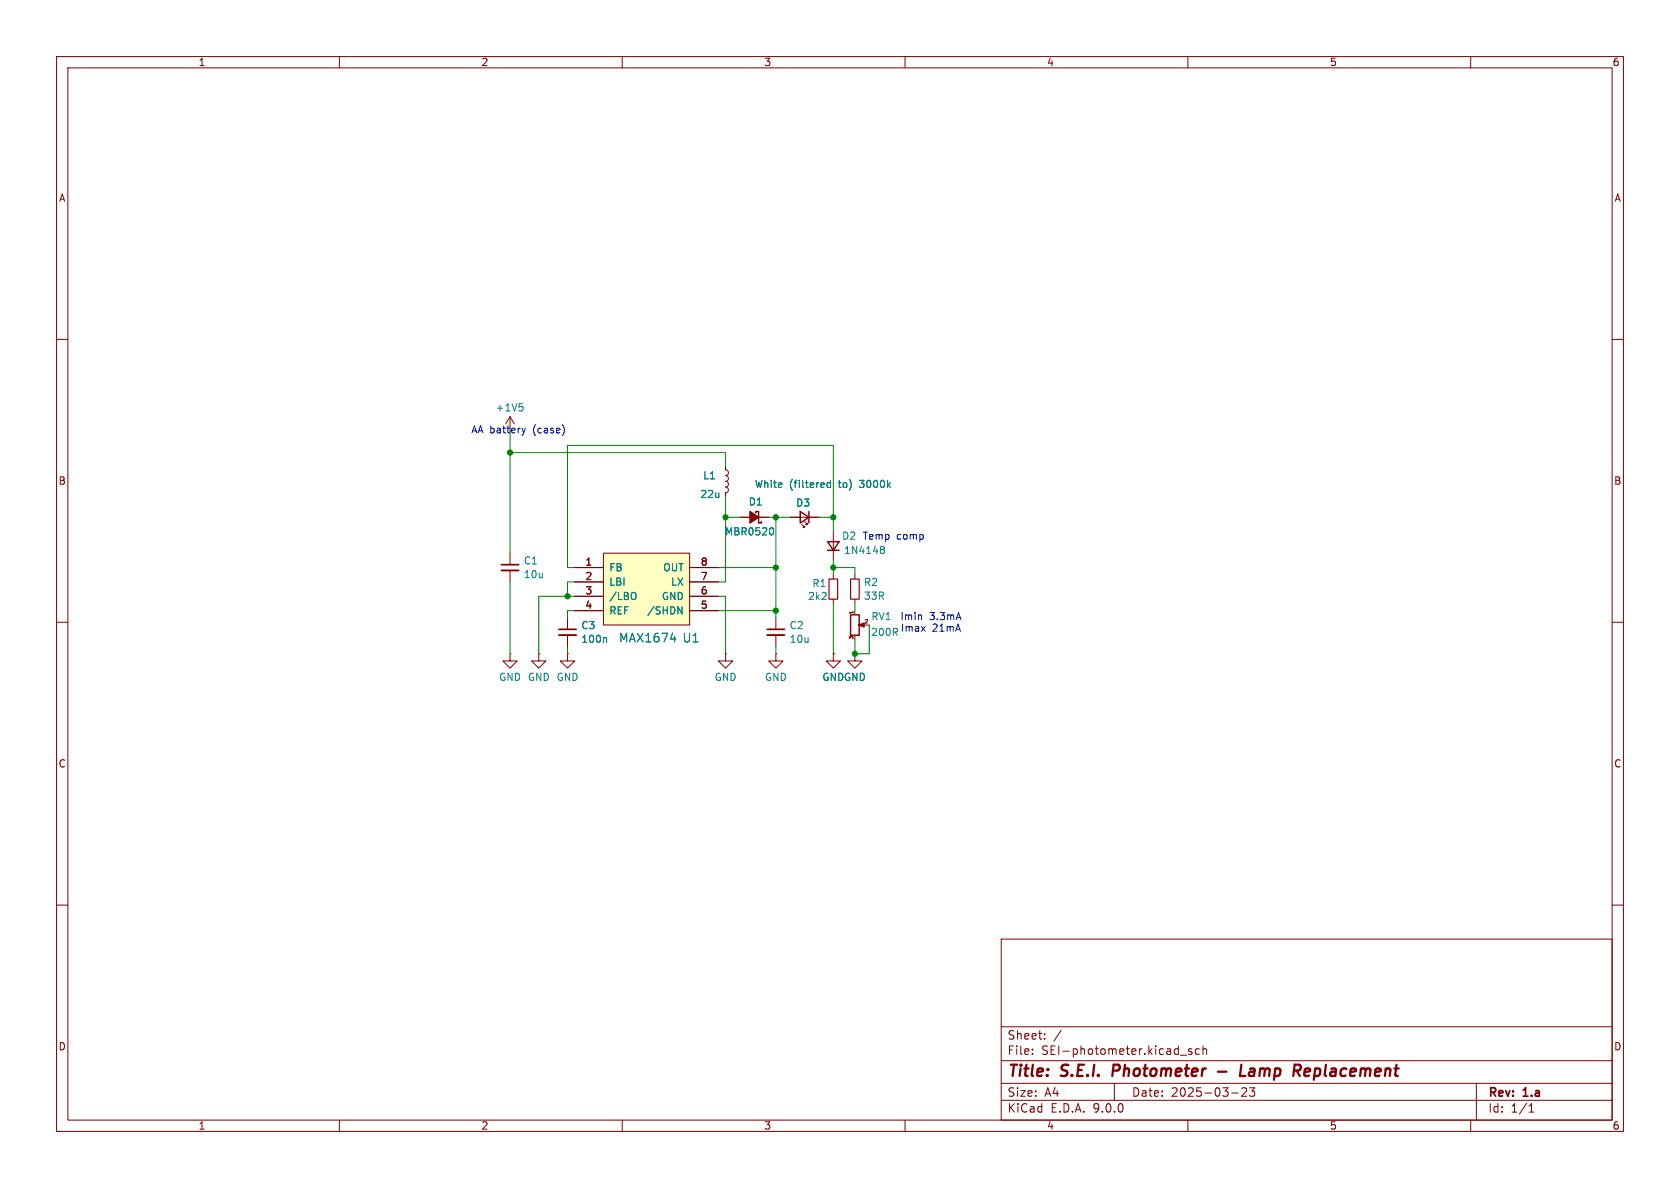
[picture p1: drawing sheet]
<svg xmlns="http://www.w3.org/2000/svg" width="297mm" height="210mm" viewBox="0 0 297 210" stroke-linecap="round" stroke-linejoin="round" font-family="sans-serif">
<g fill="none" stroke="#840000" stroke-width=".18">
<path d="M10 10h277v190h-277zM12 12h273v186h-273zM60 10v2M110 10v2M160 10v2M210 10v2M260 10v2M10 60h2M285 60h2M90.2 97.8v2M130.8 91.4h5.1M10 110h2"/>
<path d="M90.2 115.6v1.2h1.2l-1.2 1.3-1.3-1.3h1.3M90.2 115.6h.1M90.2 100.8v2.1M95.2 115.6v1.2h1.3l-1.3 1.3-1.2-1.3h1.2M95.2 115.6h.1M100.3 115.6v1.2h1.3l-1.3 1.3-1.2-1.3h1.2M100.3 115.6h.1M285 110h2M10 160h2M177 166h108v32h-108zM285 160h2M60 198v2"/>
<path d="M110 198v2M160 198v2M177 194.5h108M177 191.5h108M177 187.5h108M177 181.5h108M182.5 186.3v.1M182.5 185.5v.1M184.7 183.6v.1M184.7 182.8v.1M187.6 182.1l-1.3 2M197 191.5v3"/>
<path d="M208.7 186.5h1.1M210 198v2M210.7 185.5l-.4-.1-.2 .2 .1 .2 .5 .2v.3h-.6M212 185.5l-.4-.1-.3 .3v.4l.2 .2h.5M212.7 185.5l.2-.1 .3 .1 .1 .9M212.7 184.9v1.5M217.7 193.2h1.2M219.5 192.4l.6-.1 .2 .1 .1 .3-.9 1.1h.9M220.9 192.3h.9l-.5 .6 .4 .1v.7l-.2 .1h-.4l-.2-.1M260 198v2M261 191.5v6.5M270.3 196.6h.9"/>
<path d="M270.3 195.5l.4-.4v1.5"/>
</g>
<path d="M196.9 188.2l-.3 2M215.3 189.4h1.5M219.5 188.2l-.3 2h1M221.1 189.4a.4 .4 0 0 0-.3 .4 .4 .4 0 0 0 .2 .4M231.4 188.9l-.6 .1-.2 .9 .2 .3h.4M231.6 189.4l-1 .1" fill="none" stroke="#840000" stroke-width=".4"/>
<path d="M133.6 90.7v-.3h.5v2.1h.5v-.3" fill="none" stroke="#840000" stroke-width=".25"/>
<path d="M132.6 90.4l1.5 1-1.5 1.1z" fill="#840000" stroke="#840000" stroke-width=".25"/>
<path d="M136.5 93.3a.79 .79 0 0 1 0 1.3" fill="none" stroke="#008484" stroke-width=".18"/>
<path d="M88.6 99.8h3.1" fill="none" stroke="#840000" stroke-width=".3"/>
<path d="M88.6 100.8h3.1" fill="none" stroke="#840000" stroke-width=".33"/>
<path d="M106.7 97.8h15.2v12.7h-15.2z" fill="#ffffc2"/>
<g fill="none" stroke="#840000" stroke-width=".18">
<path d="M90.2 73.7l-.8 1.2M90.2 73.7l.7 1.2M90.2 73.7v2.5M106.7 97.8h15.2v12.7h-15.2zM128.3 82.6v.5l.3 .1 .2 .4-.2 .3-.3 .2 .3 .1 .1 .2v.5l-.4 .2 .3 .1 .2 .4-.2 .4-.3 .1 .3 .2 .2 .3-.2 .4-.3 .1v.5M130.8 91.4h1.8M134.1 91.4h1.8M139.7 91.4h5.1M141.7 92.7l.5 .5h-.2h.2v-.2M142.2 92.2l.5 .5h-.2h.2v-.2M147.3 94v5.1M100.3 109.2v2.1"/>
<path d="M100.3 112.3v2M101.6 100.3h5M101.6 108h5M101.6 102.9h5M101.6 105.4h5M122 100.3h5M122 108h5M122 102.9h5M122 105.4h5M128.3 115.6v1.2h1.2l-1.2 1.3-1.3-1.3h1.3M128.3 115.6h.1M137.2 115.6v1.2h1.2l-1.2 1.3-1.3-1.3h1.3"/>
<path d="M137.2 115.6h.1M137.2 109.2v2.1M137.2 112.3v2M147.3 115.6v1.2h1.3l-1.3 1.3-1.3-1.3h1.3M147.3 115.6h.1M147.3 101.6v.8M147.3 105.9v.8M150.8 108.1v.3M151.1 115.6v1.2h1.3l-1.3 1.3-1.2-1.3h1.2M151.1 115.6h.1M151.1 101.6v.8M151.1 105.9v.8"/>
<path d="M151.1 108v.6M151.1 112.4v.6M152.7 110.5h1"/>
</g>
<g fill="none" stroke="#008484" stroke-width=".18">
<path d="M91.8 71.4h.6M92.2 71.9l.3 .2v.3l-.3 .2M136.5 93.3a.79 .79 0 0 1 0 1.3M146.8 84.9v1.3M146.8 85.4l-.4-.1-.2 .3 .1 .5h.5M155.8 97.1h.1M155.9 96.6l-.1 .1M155.9 97.1h.2M155.9 97.1l-.1 .1M156.1 96.6l.3 .2-.3 .3M156.1 97.1l.3 .3-.1 .3-.2 .2-.3-.1M107.1 112.7l.1 .2v.7"/>
<path d="M112.1 104.7l.2 .1a.81 .81 0 0 1-.2 1.2M118.5 113h1M119.9 107.3l.7 1.2v-1.2"/>
</g>
<path d="M98.8 111.3h3.1M135.6 111.3h3.1" fill="none" stroke="#840000" stroke-width=".3"/>
<path d="M98.8 112.3h3.1M135.6 112.3h3.1" fill="none" stroke="#840000" stroke-width=".33"/>
<path d="M141.5 90.4l1.5 1-1.5 1.1zM143 90.4v2.1M146.3 95.8h2l-1 1.5zM146.3 97.3h2M150.4 108.7h1.5v3.6h-1.5z" fill="none" stroke="#840000" stroke-width=".25"/>
<path d="M151.8 110.5l1-.4v.8l-1-.4h.2z" fill="#840000" stroke="#840000" stroke-width=".18"/>
<path d="M146.6 102.4h1.5v3.5h-1.5zM150.4 102.4h1.5v3.5h-1.5z" fill="none" stroke="#840000" stroke-width=".2"/>
<g fill="none" stroke="#008400" stroke-width=".18">
<path d="M90.2 76.2v21.6M90.2 80h38.1v2.6M100.3 88.9h.1M128.3 87.6v15.3h-1.3M128.3 91.4h2.5M135.9 91.4h3.8M137.2 91.4v17.8M144.8 91.4h2.5M147.3 94v-15.3h-47v21.6h1.3M147.3 99.1v2.5M90.2 102.9v12.7M100.3 114.3v1.3"/>
<path d="M101.6 108h-1.3v1.2M101.6 102.9h-1.3v2.5M101.6 105.4h-6.4v10.2M127 105.4h1.3v10.2M127 100.3h10.2M127 108h10.2M137.2 114.3v1.3M147.3 106.7v8.9M147.3 100.3h3.8v1.3M151.1 106.7v1.3M153.7 110.5v5.1h-2.6v-2.6"/>
</g>
<path d="M92.9 75.7l-.3 .8M99.7 75.6v.9M162.9 108.8v.7" fill="none" stroke="#0000c2" stroke-width=".18"/>
<g fill="#008400" stroke="#008400" stroke-width=".18">
<circle cx="147.3" cy="100.3" r=".46"/>
<circle cx="151.1" cy="115.6" r=".46"/>
<circle cx="137.2" cy="100.3" r=".46"/>
<circle cx="137.2" cy="108" r=".46"/>
<circle cx="137.2" cy="91.4" r=".46"/>
<circle cx="147.3" cy="91.4" r=".46"/>
<circle cx="128.3" cy="91.4" r=".46"/>
<circle cx="90.2" cy="80" r=".46"/>
<circle cx="100.3" cy="105.4" r=".46"/>
</g>
<g font-size="2.8" fill="#840000">
<text x="178" y="190.9">Title:</text>
<text x="187.7" y="190.9">S.E.I.</text>
<text x="197.5" y="190.9">Photometer</text>
<text x="221.7" y="190.9">Lamp</text>
<text x="231.9" y="190.9">Replacement</text>
</g>
<g font-size="2.1" fill="#008484">
<text x="109.3" y="113.8">MAX1674</text>
<text x="120.6" y="113.8">U1</text>
</g>
<g font-size="2.1" fill="#840000">
<text x="178" y="184">Sheet:</text>
<text x="178" y="186.7">File:</text>
<text x="184.1" y="186.7">SEI-photometer.kicad_sch</text>
<text x="178" y="196.9">KiCad</text>
<text x="178" y="194.1">Size:</text>
<text x="184.7" y="194.1">A4</text>
<text x="185.7" y="196.9">E.D.A.</text>
<text x="193.3" y="196.9">9.0.0</text>
<text x="200" y="194.1">Date:</text>
<text x="207" y="194.1">2025-03-23</text>
<text x="263" y="194.3">Rev:</text>
<text x="263" y="196.9">Id:</text>
<text x="267.1" y="196.9">1/1</text>
<text x="269.4" y="194.3">1.a</text>
</g>
<g font-size="1.8" fill="#840000">
<text x="35" y="11.9">1</text>
<text x="85" y="11.9">2</text>
<text x="135" y="11.9">3</text>
<text x="185" y="11.9">4</text>
<text x="235" y="11.9">5</text>
<text x="285" y="11.9">6</text>
<text x="10.3" y="35.9">A</text>
<text x="285.3" y="35.9">A</text>
<text x="10.3" y="85.9">B</text>
<text x="285.3" y="85.9">B</text>
<text x="103.4" y="100.1">1</text>
<text x="123.8" y="100.1">8</text>
<text x="103.4" y="107.7">4</text>
<text x="103.4" y="102.6">2</text>
<text x="103.4" y="105.2">3</text>
<text x="123.8" y="102.6">7</text>
<text x="123.8" y="105.2">6</text>
<text x="123.8" y="107.7">5</text>
<text x="10.3" y="135.9">C</text>
<text x="285.3" y="135.9">C</text>
<text x="10.3" y="185.9">D</text>
<text x="285.3" y="185.9">D</text>
<text x="35" y="199.9">1</text>
<text x="85" y="199.9">2</text>
<text x="135" y="199.9">3</text>
<text x="185" y="199.9">4</text>
<text x="235" y="199.9">5</text>
<text x="285" y="199.9">6</text>
</g>
<g font-size="1.8" fill="#0000c2">
<text x="83.2" y="76.8">AA battery</text>
<text x="94.3" y="76.8">(case)</text>
<text x="152.4" y="95.6">Temp</text>
<text x="158.5" y="95.6">comp</text>
<text x="159.1" y="109.8">Imin</text>
<text x="159.2" y="111.9">Imax</text>
<text x="164.3" y="109.8">3.3mA</text>
<text x="164.8" y="111.9">21mA</text>
</g>
<g font-size="1.8" fill="#008484">
<text x="87.5" y="72.9">+1V5</text>
<text x="123.7" y="88.2">22u</text>
<text x="124.2" y="84.9">L1</text>
<text x="132.3" y="89.6">D1</text>
<text x="133.3" y="86.5">White</text>
<text x="139.5" y="86.5">(filtered</text>
<text x="140.6" y="89.8">D3</text>
<text x="148.4" y="86.5">to)</text>
<text x="152.3" y="86.5">3000k</text>
<text x="128.1" y="94.8">MBR0520</text>
<text x="148.8" y="95.6">D2</text>
<text x="92.5" y="100">C1</text>
<text x="107.6" y="101.2">FB</text>
<text x="117.1" y="101.2">OUT</text>
<text x="149.1" y="98.1">1N4148</text>
<text x="92.5" y="102.4">10u</text>
<text x="107.6" y="103.7">LBI</text>
<text x="107.6" y="106.3">/LBO</text>
<text x="116.9" y="106.3">GND</text>
<text x="118.5" y="103.7">LX</text>
<text x="142.8" y="106.3">2k2</text>
<text x="143.5" y="104">R1</text>
<text x="152.6" y="103.8">R2</text>
<text x="152.6" y="106.2">33R</text>
<text x="102.7" y="111.4">C3</text>
<text x="102.7" y="113.8">100n</text>
<text x="107.6" y="108.8">REF</text>
<text x="114.3" y="108.8">/SHDN</text>
<text x="139.5" y="111.4">C2</text>
<text x="139.5" y="113.8">10u</text>
<text x="153.9" y="112.6">200R</text>
<text x="154" y="109.8">RV1</text>
<text x="88.1" y="120.6">GND GND GND</text>
<text x="126.2" y="120.6">GND</text>
<text x="135.1" y="120.6">GND</text>
<text x="145.3" y="120.6">GNDGND</text>
</g>
<g font-size=".9" fill="#840000">
<text x="150.9" y="113.2" transform="rotate(-90 150.9 113.2)">3</text>
<text x="150.9" y="108.7" transform="rotate(-90 150.9 108.7)">1</text>
<text x="152.7" y="110.2">2</text>
</g>
</svg>
